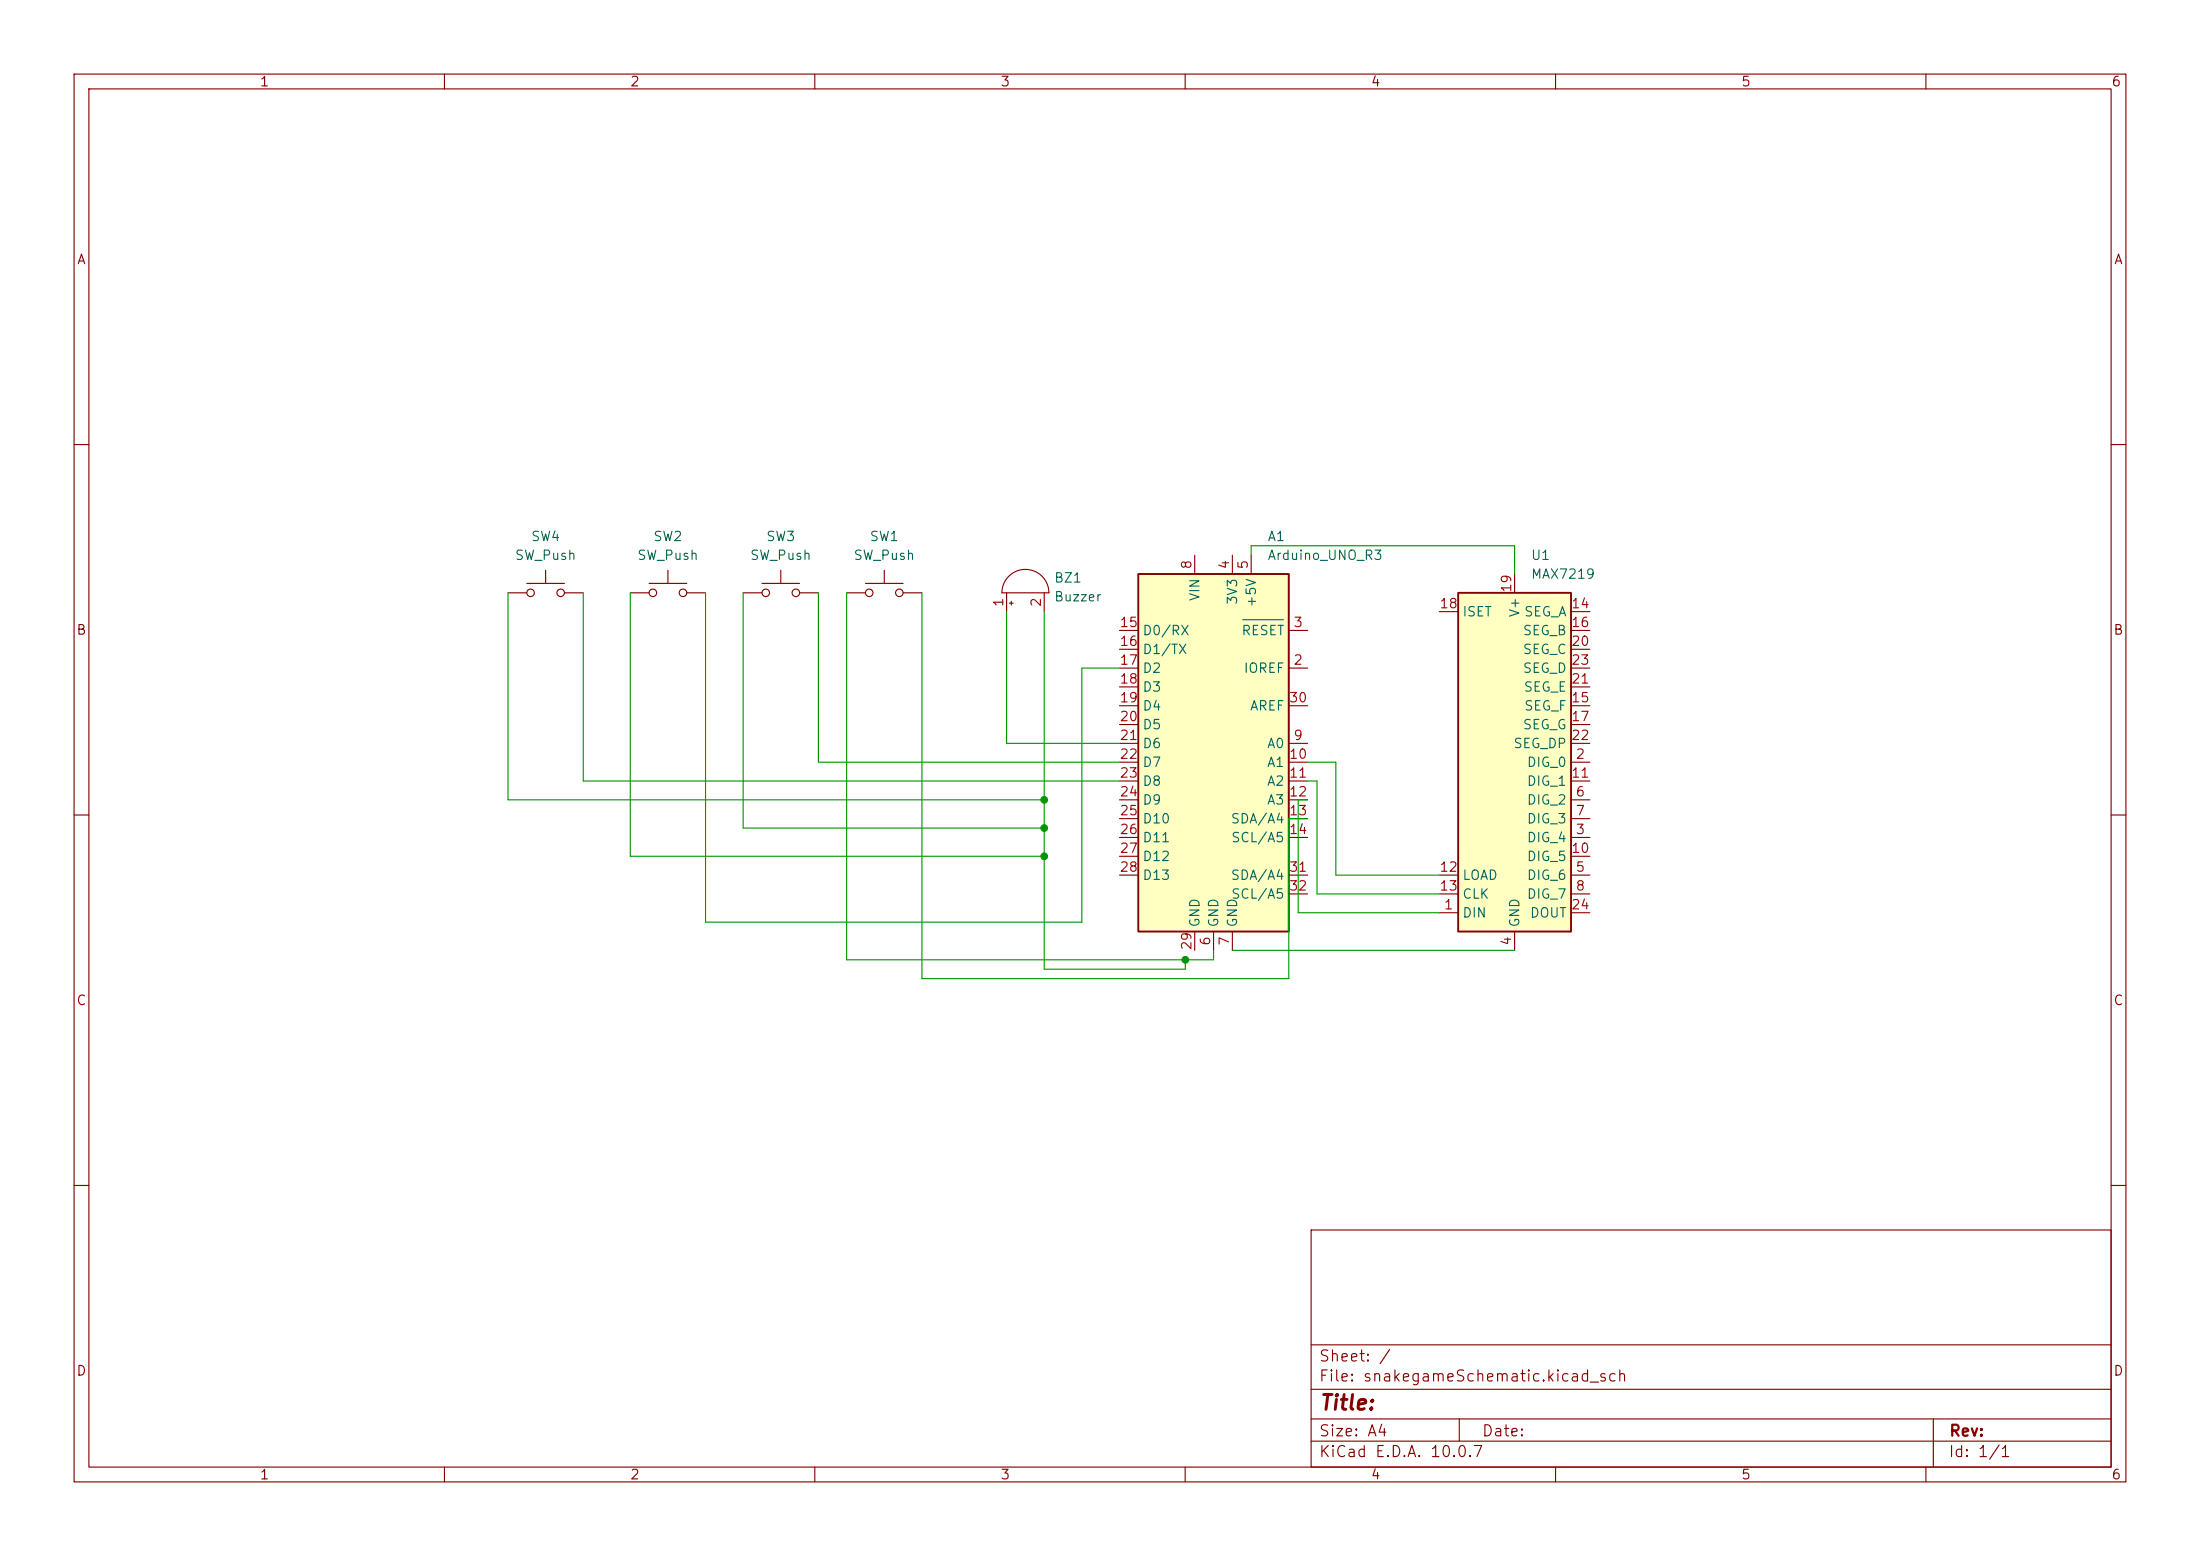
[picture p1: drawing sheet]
<svg xmlns="http://www.w3.org/2000/svg" width="297mm" height="210mm" viewBox="0 0 297 210" stroke-linecap="round" stroke-linejoin="round" font-family="sans-serif">
<g fill="none" stroke="#840000" stroke-width=".15">
<path d="M10 10h277v190h-277zM12 12h273v186h-273zM60 10v2M110 10v2M160 10v2M210 10v2M260 10v2M10 60h2M71.1 78.7h5.1M73.7 77v1.7M87.6 78.7h5.1M90.2 77v1.7"/>
<path d="M102.9 78.7h5M105.4 77v1.7M116.8 78.7h5.1M119.4 77v1.7M136.2 77.8a3.2 3.2 0 0 1 3.4-.7 3.2 3.2 0 0 1 2 2.9h-6.3a3.2 3.2 0 0 1 .9-2.2zM285 60h2M68.6 80h2.5M76.2 80h2.5M85.1 80h2.5M92.7 80h2.5M100.3 80h2.6M107.9 80h2.6"/>
<path d="M114.3 80h2.5M121.9 80h2.6M135.9 80v2.6M136.3 81.4h.5M136.5 81.2v.5M141 80v2.6M10 110h2M285 110h2M10 160h2M177 166h108v32h-108zM285 160h2M60 198v2"/>
<path d="M110 198v2M160 198v2M177 194.5h108M177 191.5h108M177 187.5h108M177 181.5h108M197 191.5v3M210 198v2M260 198v2M261 191.5v6.5"/>
<circle cx="71.6" cy="80" r=".51"/>
<circle cx="75.7" cy="80" r=".51"/>
<circle cx="88.1" cy="80" r=".51"/>
<circle cx="92.2" cy="80" r=".51"/>
<circle cx="103.4" cy="80" r=".51"/>
<circle cx="107.4" cy="80" r=".51"/>
<circle cx="117.3" cy="80" r=".51"/>
<circle cx="121.4" cy="80" r=".51"/>
</g>
<path d="M153.7 77.5h20.3v48.2h-20.3z" fill="#ffffc2"/>
<path d="M153.7 77.5h20.3v48.2h-20.3z" fill="none" stroke="#840000" stroke-width=".25"/>
<g fill="none" stroke="#840000" stroke-width=".15">
<path d="M161.3 74.9v2.6M166.4 74.9v2.6M168.9 74.9v2.6M151.1 90.2h2.6M151.1 85.1h2.6M151.1 87.6h2.6M151.1 92.7h2.6M151.1 95.3h2.6M151.1 97.8h2.6M174 90.2h2.5M174 85.1h2.5M174 95.3h2.5"/>
<path d="M151.1 100.3h2.6M151.1 102.9h2.6M151.1 105.4h2.6M151.1 108h2.6M151.1 110.5h2.6M151.1 113h2.6M151.1 115.6h2.6M151.1 118.1h2.6M174 100.3h2.5M174 102.9h2.5M174 105.4h2.5M174 108h2.5"/>
<path d="M174 110.5h2.5M174 113h2.5M174 118.1h2.5M161.3 125.7v2.6M163.8 125.7v2.6M166.4 125.7v2.6M174 120.7h2.5"/>
</g>
<path d="M167.8 83.6h5.5" fill="none" stroke="#006464" stroke-width=".15"/>
<path d="M196.8 80h15.3v45.7h-15.3z" fill="#ffffc2"/>
<path d="M196.8 80h15.3v45.7h-15.3z" fill="none" stroke="#840000" stroke-width=".25"/>
<g fill="none" stroke="#840000" stroke-width=".15">
<path d="M204.5 77.5v2.5M194.3 82.6h2.5M212.1 82.6h2.5M212.1 95.3h2.5M212.1 85.1h2.5M212.1 97.8h2.5M212.1 87.6h2.5M212.1 92.7h2.5M212.1 90.2h2.5M194.3 118.1h2.5M212.1 102.9h2.5M212.1 113h2.5"/>
<path d="M212.1 118.1h2.5M212.1 108h2.5M212.1 110.5h2.5M212.1 115.6h2.5M212.1 105.4h2.5M212.1 100.3h2.5M194.3 123.2h2.5M194.3 120.7h2.5M204.5 125.7v2.6M212.1 123.2h2.5M212.1 120.7h2.5"/>
</g>
<g fill="none" stroke="#009600" stroke-width=".15">
<path d="M168.9 74.9v-1.2h35.6v3.8M68.6 80v28h72.4M78.7 80v25.4h72.4M85.1 80v35.6h55.9M95.2 80v44.5h50.8v-34.3h5.1M100.3 80v31.8h40.7M110.5 80v22.9h40.6M114.3 80v49.5h49.5v-1.2M124.5 80v52.1h49.5v-21.6h2.5M135.9 82.6v17.7h15.2M141 82.6v48.2h19v-1.3M176.5 105.4h1.3v15.3h16.5"/>
<path d="M176.5 102.9h3.8v15.2h14M176.5 108h-1.2v15.2h19M166.4 128.3h38.1"/>
</g>
<g fill="#009600" stroke="#009600" stroke-width=".14">
<circle cx="160" cy="129.5" r=".46"/>
<circle cx="141" cy="115.6" r=".46"/>
<circle cx="141" cy="108" r=".46"/>
<circle cx="141" cy="111.8" r=".46"/>
</g>
<text font-size="2" fill="#840000" x="178" y="190.8">Title:</text>
<g font-size="1.5" fill="#840000">
<text x="178" y="184.1">Sheet: /</text>
<text x="178" y="186.8">File: snakegameSchematic.kicad_sch</text>
<text x="178" y="197">KiCad E.D.A. 10.0.7</text>
<text x="178" y="194.2">Size: A4</text>
<text x="200" y="194.2">Date:</text>
<text x="263" y="197">Id: 1/1</text>
<text x="263" y="194.2">Rev:</text>
</g>
<g font-size="1.3" fill="#840000">
<text x="35" y="12">1</text>
<text x="85" y="12">2</text>
<text x="135" y="12">3</text>
<text x="185" y="12">4</text>
<text x="235" y="12">5</text>
<text x="285" y="12">6</text>
<text x="10.3" y="36">A</text>
<text x="285.3" y="36">A</text>
<text x="10.2" y="86">B</text>
<text x="285.2" y="86">B</text>
<text x="10.2" y="136">C</text>
<text x="285.2" y="136">C</text>
<text x="10.2" y="186">D</text>
<text x="285.2" y="186">D</text>
<text x="35" y="200">1</text>
<text x="85" y="200">2</text>
<text x="135" y="200">3</text>
<text x="185" y="200">4</text>
<text x="235" y="200">5</text>
<text x="285" y="200">6</text>
</g>
<g font-size="1.3" fill="#006464">
<text x="69.4" y="75.9">SW_Push</text>
<text x="71.6" y="73.4">SW4</text>
<text x="85.9" y="75.9">SW_Push</text>
<text x="88.1" y="73.4">SW2</text>
<text x="101.2" y="75.9">SW_Push</text>
<text x="103.3" y="73.4">SW3</text>
<text x="115.1" y="75.9">SW_Push</text>
<text x="117.3" y="73.4">SW1</text>
<text x="171" y="73.4">A1</text>
<text x="171" y="75.9">Arduino_UNO_R3</text>
<text x="206.6" y="75.9">U1</text>
<text x="142.2" y="78.9">BZ1</text>
<text x="142.2" y="81.5">Buzzer</text>
<text x="162.3" y="81.2" transform="rotate(-90 162.3 81.2)">VIN</text>
<text x="167.3" y="81.7" transform="rotate(-90 167.3 81.7)">3V3</text>
<text x="169.9" y="82.1" transform="rotate(-90 169.9 82.1)">+5V</text>
<text x="197.3" y="83.5">ISET</text>
<text x="205.4" y="83.4" transform="rotate(-90 205.4 83.4)">V+</text>
<text x="205.7" y="83.5">SEG_A</text>
<text x="206.6" y="78.4">MAX7219</text>
<text x="154.2" y="86.1">D0/RX</text>
<text x="154.2" y="88.6">D1/TX</text>
<text x="167.5" y="86.1">RESET</text>
<text x="205.5" y="86.1">SEG_B</text>
<text x="205.5" y="88.6">SEG_C</text>
<text x="154.2" y="91.1">D2</text>
<text x="154.2" y="93.7">D3</text>
<text x="167.8" y="91.1">IOREF</text>
<text x="205.5" y="91.1">SEG_D</text>
<text x="205.6" y="93.7">SEG_E</text>
<text x="154.2" y="96.2">D4</text>
<text x="154.2" y="98.8">D5</text>
<text x="154.2" y="101.3">D6</text>
<text x="168.7" y="96.2">AREF</text>
<text x="171" y="101.3">A0</text>
<text x="204.2" y="101.3">SEG_DP</text>
<text x="205.5" y="98.8">SEG_G</text>
<text x="205.7" y="96.2">SEG_F</text>
<text x="154.2" y="103.8">D7</text>
<text x="154.2" y="106.4">D8</text>
<text x="171" y="103.8">A1</text>
<text x="171" y="106.4">A2</text>
<text x="206" y="103.8">DIG_0</text>
<text x="206" y="106.4">DIG_1</text>
<text x="154.2" y="108.9">D9</text>
<text x="154.2" y="111.5">D10</text>
<text x="154.2" y="114">D11</text>
<text x="166.1" y="111.5">SDA/A4</text>
<text x="166.1" y="114">SCL/A5</text>
<text x="171" y="108.9">A3</text>
<text x="206" y="114">DIG_4</text>
<text x="206" y="108.9">DIG_2</text>
<text x="206" y="111.5">DIG_3</text>
<text x="154.2" y="116.5">D12</text>
<text x="154.2" y="119.1">D13</text>
<text x="166.1" y="119.1">SDA/A4</text>
<text x="197.3" y="119.1">LOAD</text>
<text x="206" y="119.1">DIG_6</text>
<text x="206" y="116.5">DIG_5</text>
<text x="162.3" y="125.2" transform="rotate(-90 162.3 125.2)">GND</text>
<text x="164.8" y="125.2" transform="rotate(-90 164.8 125.2)">GND</text>
<text x="166.1" y="121.6">SCL/A5</text>
<text x="167.3" y="125.2" transform="rotate(-90 167.3 125.2)">GND</text>
<text x="197.3" y="124.2">DIN</text>
<text x="197.3" y="121.6">CLK</text>
<text x="205.4" y="125.2" transform="rotate(-90 205.4 125.2)">GND</text>
<text x="206" y="121.6">DIG_7</text>
<text x="206.5" y="124.2">DOUT</text>
</g>
<g font-size="1.3" fill="#a90000">
<text x="161.2" y="76.9" transform="rotate(-90 161.2 76.9)">8</text>
<text x="166.2" y="76.9" transform="rotate(-90 166.2 76.9)">4</text>
<text x="168.8" y="76.9" transform="rotate(-90 168.8 76.9)">5</text>
<text x="135.8" y="82" transform="rotate(-90 135.8 82)">1</text>
<text x="140.8" y="82" transform="rotate(-90 140.8 82)">2</text>
<text x="194.2" y="82.4">18</text>
<text x="204.3" y="80.1" transform="rotate(-90 204.3 80.1)">19</text>
<text x="212" y="82.4">14</text>
<text x="151.1" y="85">15</text>
<text x="151.1" y="87.5">16</text>
<text x="174.5" y="85">3</text>
<text x="212" y="85">16</text>
<text x="212" y="87.5">20</text>
<text x="151.1" y="90">17</text>
<text x="151.1" y="92.6">18</text>
<text x="151.1" y="95.1">19</text>
<text x="173.9" y="95.1">30</text>
<text x="174.5" y="90">2</text>
<text x="212" y="95.1">15</text>
<text x="212" y="92.6">21</text>
<text x="212" y="90">23</text>
<text x="151.1" y="97.7">20</text>
<text x="151.1" y="100.2">21</text>
<text x="174.5" y="100.2">9</text>
<text x="212" y="97.7">17</text>
<text x="212" y="100.2">22</text>
<text x="151.1" y="102.7">22</text>
<text x="151.1" y="105.3">23</text>
<text x="151.1" y="107.8">24</text>
<text x="173.9" y="102.7">10</text>
<text x="173.9" y="105.3">11</text>
<text x="173.9" y="107.8">12</text>
<text x="212" y="105.3">11</text>
<text x="212.6" y="102.7">2</text>
<text x="212.6" y="107.8">6</text>
<text x="151.1" y="110.4">25</text>
<text x="151.1" y="112.9">26</text>
<text x="173.9" y="110.4">13</text>
<text x="173.9" y="112.9">14</text>
<text x="212.6" y="112.9">3</text>
<text x="212.6" y="110.4">7</text>
<text x="151.1" y="115.4">27</text>
<text x="151.1" y="118">28</text>
<text x="173.9" y="118">31</text>
<text x="194.2" y="118">12</text>
<text x="212" y="115.4">10</text>
<text x="212.6" y="118">5</text>
<text x="173.9" y="120.5">32</text>
<text x="194.2" y="120.5">13</text>
<text x="194.8" y="123.1">1</text>
<text x="212" y="123.1">24</text>
<text x="212.6" y="120.5">8</text>
<text x="161.2" y="128.3" transform="rotate(-90 161.2 128.3)">29</text>
<text x="163.7" y="127.7" transform="rotate(-90 163.7 127.7)">6</text>
<text x="166.2" y="127.7" transform="rotate(-90 166.2 127.7)">7</text>
<text x="204.3" y="127.7" transform="rotate(-90 204.3 127.7)">4</text>
</g>
</svg>
